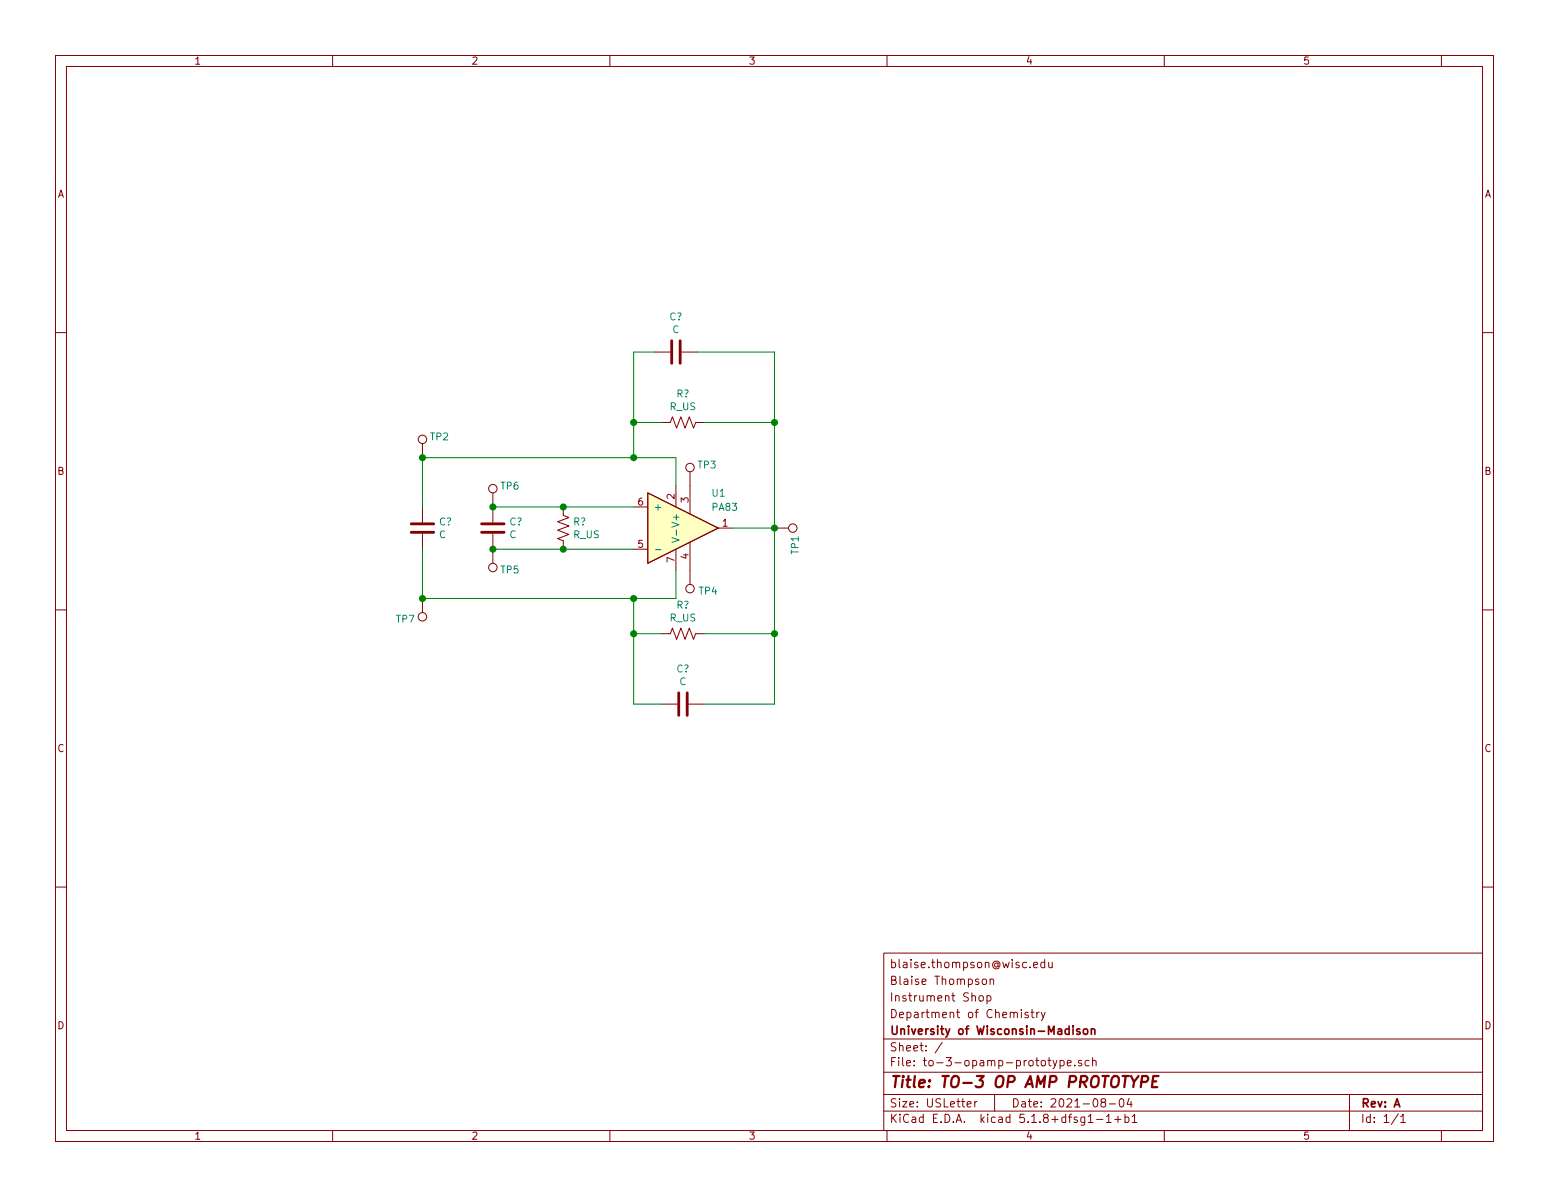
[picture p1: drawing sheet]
<svg xmlns="http://www.w3.org/2000/svg" width="279mm" height="216mm" viewBox="0 0 279 216" stroke-linecap="round" stroke-linejoin="round" font-family="sans-serif">
<g fill="none" stroke="#840000" stroke-width=".18">
<path d="M10 10h259.4v195.9h-259.4zM12 12h255.4v191.9h-255.4zM60 10v2M110 10v2M160 10v2M210 10v2M260 10v2M10 60h2M267.4 60h2M118.1 63.5h2.8M119.4 76.2h1.5l.4-1 .7 2 .8-2 .8 2 .7-2 .8 2 .4-1h1.5M122.9 63.5h2.8"/>
<path d="M76.2 80v2.6M76.2 91.4v2.8M76.2 96.3v2.8M88.9 88.9v5.3M88.9 96.3v5.3M101.6 91.4v1.6l1 .3-2 .8 2 .8-2 .7 2 .8-2 .8 1 .3v1.6M114.3 99.1h2.5M114.3 91.4h2.5M116.8 88.9l12.7 6.4-12.7 6.3zM121.9 87.6v3.8M121.9 99.1v3.8M124.5 85.1v7.6"/>
<path d="M124.5 97.8v7.6M129.5 95.3h2.6M139.7 95.3h2.5M10 110h2M76.2 108v2.5M119.4 114.3h1.5l.4-1 .7 2 .8-2 .8 2 .7-2 .8 2 .4-1h1.5M267.4 110h2M119.4 127h2.8M124.2 127h2.8M10 160h2M267.4 160h2M159.4 171.9h108v32h-108z"/>
<path d="M176.7 179.7l.2-.1 .4 .1v.7l-.2 .2-.4-.2zM177.2 176.7l.2-.1 .5 .1v.7l-.2 .2-.5-.2zM178 179.7l.5-.1 .2 .3v.5l-.2 .2-.5-.1M178 179.6v1.5M178.6 176.7l.2-.1 .4 .1v.9M178.6 176.6v1M186.4 174.1l.7-.2v-.3h-.4l-.3 .2 .1 .7h.6M188.4 173.6h-.4l-.3 .2 .2 .7h.5M188.4 173.1v1.4M189.2 173.6v.9h.4l.2-.1M189.8 173.6v.9M159.4 197.4h108"/>
<path d="M159.4 193.4h108M159.4 187.4h108M170 188l-1.3 1.9M174.4 199.2l.8-.2-.1-.2-.4-.1-.3 .2 .1 .7h.6M175.8 198.7v1M176.2 198.7l-.3 .1-.1 .2M179.4 197.4v3M185.4 182.7a.37 .37 0 0 0-.5 .1v.2l.5 .1 .1 .2-.2 .3-.4-.1M186 182.6h.5M186.2 182.1v1.3l.3 .2M187 182.6v1M187.5 182.6l-.4 .1-.1 .2"/>
<path d="M187.8 182.6l.4 1M188.5 182.6l-.5 1.3-.2 .2M189 191.3h.6M189.2 190.8v1.2l.4 .3M189.9 191.3l.4 1M190.7 191.3l-.6 1.3-.2 .2M191.2 191.3h.4l.3 .2v.6l-.3 .2-.4-.1M191.2 191.3v1.5M192.5 191.8l.7-.2-.1-.3h-.4l-.2 .2 .1 .7h.5M193.9 192.1v.2M195.1 191.3h-.4l-.2 .2 .1 .2 .5 .1v.4h-.6M196.4 191.3h-.4l-.3 .2 .1 .6 .2 .2 .4-.1"/>
<path d="M197.1 191.4l.2-.1h.3l.1 1M197.1 190.8v1.5M198.9 198.8l-.3-.3 .1-.2 .2-.1h.4l.1 .3-.1 .3h-.4l-.3 .3 .1 .4 .2 .2h.3l.2-.3v-.3l-.2-.3M200.1 199.1h1.1M202 198.3l.4-.1a.94 .94 0 0 1 0 1.5 .82 .82 0 0 1-.4-1.4zM203.7 198.1l-.4 1.1h.9M204 198.7v1M243.4 197.4v6.5M60 203.9v2M110 203.9v2M159.4 200.4h108M160 203.9v2"/>
<path d="M196.3 201.4l.4-.4v1.5M196.3 202.5h.9M197.8 201.9h1.1M199.6 201.4l.4-.4v1.5M199.6 202.5h.8M201.1 201.9h1.1M201.7 201.3v1.2M202.9 201.5h.5l.2 .3-.1 .6h-.6M202.9 201v1.5M204.2 201.4l.4-.4v1.5M204.2 202.5h.9M210 203.9v2"/>
<path d="M252.2 200.9l-1.2 1.9M252.7 201.4l.4-.4v1.5M252.7 202.5h.8M260 203.9v2"/>
<circle cx="76.2" cy="79.2" r=".76"/>
<circle cx="88.9" cy="88.1" r=".76"/>
<circle cx="124.5" cy="84.3" r=".76"/>
<circle cx="143" cy="95.2" r=".76"/>
<circle cx="76.2" cy="111.3" r=".76"/>
<circle cx="88.9" cy="102.4" r=".76"/>
<circle cx="124.5" cy="106.2" r=".76"/>
</g>
<path d="M204 194.1l.5 1 .9-1M205.9 195.1h.8a.56 .56 0 0 0 .4-.4 .56 .56 0 0 0-.3-.6h-.8l-.2 2M207.9 195h.7M209 194.1h-1l-.2 2h.9" fill="none" stroke="#840000" stroke-width=".41"/>
<path d="M194.8 185.6h-.4l-.2 .2 .1 .2 .5 .1v.4h-.6M195.5 185.7l.2-.1 .4 .1 .1 .6-.1 .2-.4 .1-.2-.2zM196.8 185.7l.1-.1a.37 .37 0 0 1 .6 .2v.8M196.8 185.6v1" fill="none" stroke="#840000" stroke-width=".3"/>
<path d="M116.8 88.9l12.7 6.4-12.7 6.3z" fill="#ffffc2" stroke="#ffffc2" stroke-width=".18"/>
<path d="M118.2 99.1h1M121.2 97l1.3 .4-1.3 .4M122 95.6v1" fill="none" stroke="#008484" stroke-width=".18"/>
<path d="M121.2 61.5v4M122.7 61.5v4M74.2 96h4M74.2 94.5h4M86.9 96h4M86.9 94.5h4M122.4 125v4M124 125v4" fill="none" stroke="#840000" stroke-width=".51"/>
<path d="M114.3 76.2h5.1M118.1 63.5h-3.8v19.1M125.7 63.5h14v63.5h-12.7M127 76.2h12.7M76.2 99.1v8.9h45.7v-5.1M88.9 99.1h25.4M88.9 91.4h25.4M121.9 87.6v-5h-45.7v8.8M132.1 95.3h7.6M114.3 108v19h5.1M114.3 114.3h5.1M127 114.3h12.7" fill="none" stroke="#008400" stroke-width=".18"/>
<g fill="#008400" stroke="#008400" stroke-width=".25">
<circle cx="76.2" cy="82.6" r=".51"/>
<circle cx="76.2" cy="108" r=".51"/>
<circle cx="101.6" cy="91.4" r=".51"/>
<circle cx="114.3" cy="108" r=".51"/>
<circle cx="139.7" cy="95.3" r=".51"/>
<circle cx="101.6" cy="99.1" r=".51"/>
<circle cx="139.7" cy="76.2" r=".51"/>
<circle cx="88.9" cy="91.4" r=".51"/>
<circle cx="88.9" cy="99.1" r=".51"/>
<circle cx="114.3" cy="76.2" r=".51"/>
<circle cx="114.3" cy="82.6" r=".51"/>
<circle cx="139.7" cy="114.3" r=".51"/>
<circle cx="114.3" cy="114.3" r=".51"/>
</g>
<text font-size="2.8" fill="#840000" x="160.4" y="196.2">Title: TO-3 OP AMP PROTOTYPE</text>
<g font-size="2.1" fill="#840000">
<text x="160.4" y="177.6">Blaise Thompson</text>
<text x="160.4" y="174.6">blaise.thompson@wisc.edu</text>
<text x="160.4" y="183.6">Department of Chemistry</text>
<text x="160.4" y="180.6">Instrument Shop</text>
<text x="160.4" y="189.6">Sheet: /</text>
<text x="160.4" y="186.6">University of Wisconsin-Madison</text>
<text x="160.4" y="192.3">File: to-3-opamp-prototype.sch</text>
<text x="160.4" y="202.5">KiCad E.D.A. kicad 5.1.8+dfsg1-1+b1</text>
<text x="160.4" y="199.7">Size: USLetter</text>
<text x="182.4" y="199.7">Date: 2021-08-04</text>
<text x="245.4" y="199.7">Rev: A</text>
<text x="245.4" y="202.5">Id: 1/1</text>
</g>
<g font-size="1.8" fill="#840000">
<text x="35" y="11.6">1</text>
<text x="85" y="11.6">2</text>
<text x="135" y="11.6">3</text>
<text x="185" y="11.6">4</text>
<text x="235" y="11.6">5</text>
<text x="10.4" y="35.6">A</text>
<text x="267.8" y="35.6">A</text>
<text x="10.4" y="85.6">B</text>
<text x="267.8" y="85.6">B</text>
<text x="115.1" y="91.2">6</text>
<text x="121.7" y="90" transform="rotate(-90 121.7 90)">2</text>
<text x="124.2" y="90.7" transform="rotate(-90 124.2 90.7)">3</text>
<text x="130.3" y="95">1</text>
<text x="115.1" y="98.8">5</text>
<text x="121.7" y="101.4" transform="rotate(-90 121.7 101.4)">7</text>
<text x="124.2" y="100.8" transform="rotate(-90 124.2 100.8)">4</text>
<text x="10.4" y="135.6">C</text>
<text x="267.8" y="135.6">C</text>
<text x="10.4" y="185.6">D</text>
<text x="267.8" y="185.6">D</text>
<text x="35" y="205.5">1</text>
<text x="85" y="205.5">2</text>
<text x="135" y="205.5">3</text>
<text x="185" y="205.5">4</text>
<text x="235" y="205.5">5</text>
</g>
<g font-size="1.8" fill="#008484">
<text x="120.8" y="57.8">C?</text>
<text x="121.3" y="60.1">C</text>
<text x="122" y="71.7">R?</text>
<text x="120.8" y="74">R_US</text>
<text x="77.6" y="79.4">TP2</text>
<text x="90.3" y="88.3">TP6</text>
<text x="125.9" y="84.5">TP3</text>
<text x="128.5" y="89.6">U1</text>
<text x="79.2" y="94.8">C?</text>
<text x="91.9" y="94.8">C?</text>
<text x="103.4" y="94.8">R?</text>
<text x="117.9" y="92.1">+</text>
<text x="122.6" y="94.7" transform="rotate(-90 122.6 94.7)">V+</text>
<text x="128.5" y="92.1">PA83</text>
<text x="79.2" y="97.1">C</text>
<text x="91.9" y="97.1">C</text>
<text x="103.4" y="97.1">R_US</text>
<text x="144.1" y="99.9" transform="rotate(-90 144.1 99.9)">TP1</text>
<text x="90.3" y="103.4">TP5</text>
<text x="126.1" y="107.2">TP4</text>
<text x="71.5" y="112.3">TP7</text>
<text x="120.8" y="112.1">R_US</text>
<text x="122" y="109.8">R?</text>
<text x="122" y="121.3">C?</text>
<text x="122.6" y="123.6">C</text>
</g>
</svg>
